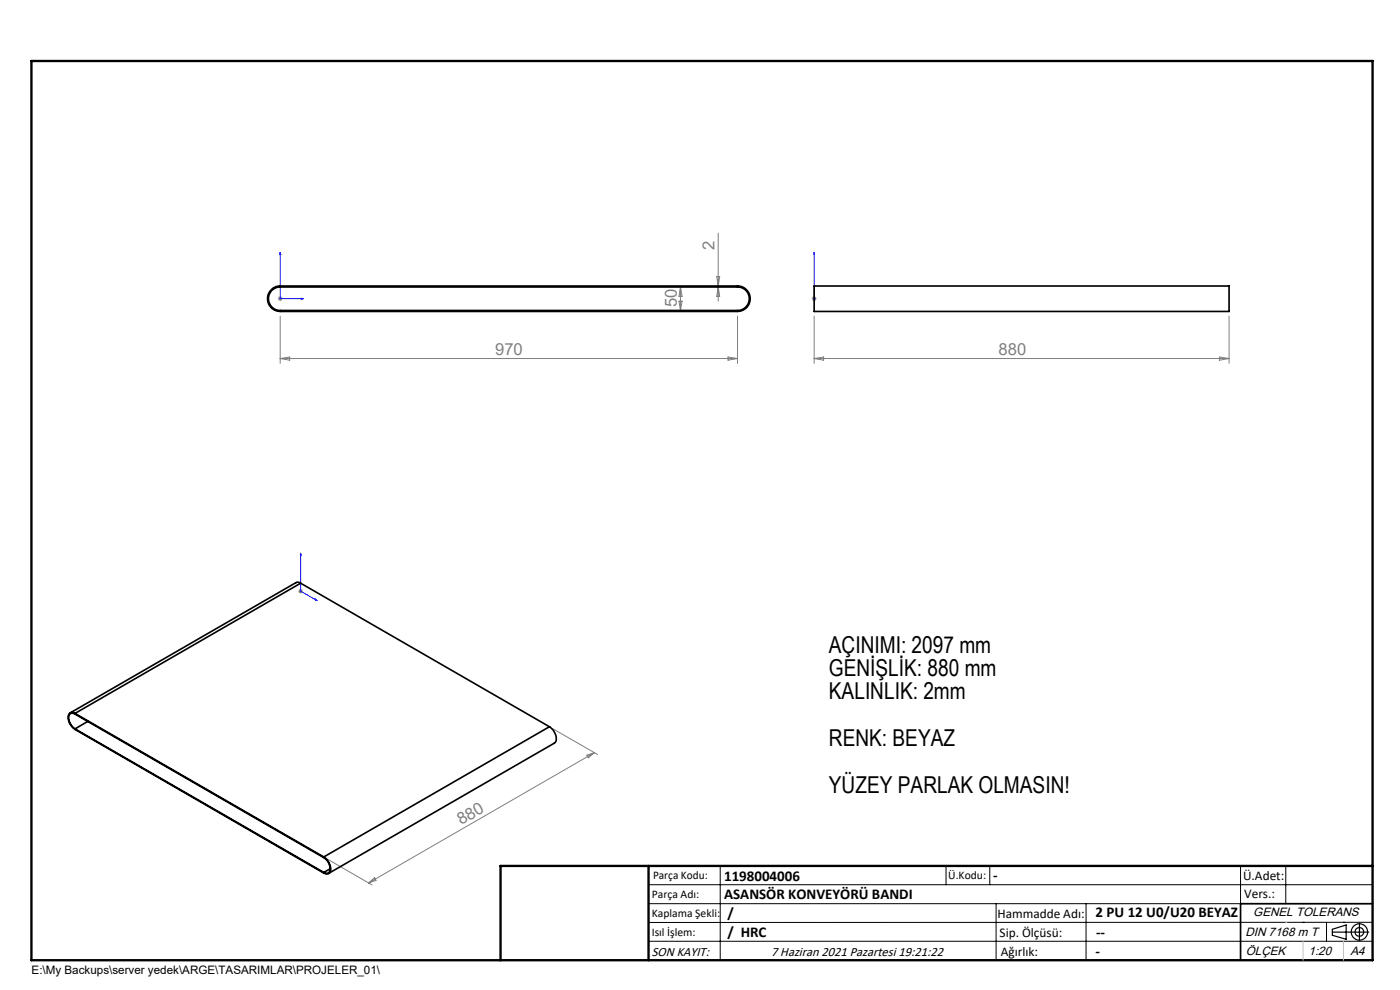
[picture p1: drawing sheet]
<svg xmlns="http://www.w3.org/2000/svg" width="297mm" height="210mm" viewBox="0 0 297 210" stroke-linecap="round" stroke-linejoin="round" font-family="sans-serif">
<g fill="none" stroke="#000" stroke-width=".25">
<path d="M282.6 197.7h7.8M282.6 197.1l3-.9v3l-3-.8zM288.4 195.8v3.8M106.2 203.7h185"/>
<circle cx="288.4" cy="197.7" r="1.74"/>
<circle cx="288.4" cy="197.7" r=".93"/>
</g>
<path d="M59.4 53.5l.2 .5h-.3zM59.4 53.5v9.9h5M172.7 53.5v.5v-.5M172.7 53.5v9.9M63.9 63.2l.5 .2-.5 .1zM172.7 63.2v.3zM172.7 63.4h.1M63.8 117.3l.1 .5-.2-.1zM63.8 117.3v8.1l3.5 2M66.9 127.1l.4 .3-.4-.1z" fill="none" stroke="#00f" stroke-width=".21"/>
<g fill="none" stroke="#808080" stroke-width=".21">
<path d="M152 58.7h.7l-.3 2zM152.4 49.5v14.4M58.9 63.4h1M59.1 63l.7 .7M59.4 62.9v1M59.4 67.1v10M59.4 76.1h97.1M59.4 76.1l2.1-.4v.7zM59.8 63l-.7 .7M144 63.9h.7l-.3 2zM144.4 60.9l.3 2h-.7zM144.4 60.9v5"/>
<path d="M152.4 60.9l.3 2h-.7zM154.4 75.7l2.1 .4-2.1 .3zM156.5 67.1v10M172.2 63.4h1M172.4 63l.7 .7M172.7 67.1v10M172.7 76.1h88M172.7 76.1l2-.4v.7zM172.7 62.9v1M173.1 63l-.7 .7M258.7 75.7l2 .4-2 .3zM260.7 67.1v10"/>
<path d="M63.3 125.4h1M63.4 125.1l.7 .7M63.8 124.9v1M64.1 125.1l-.7 .7M117.3 154.6l9.5 5.4M126.1 159.7l-47.9 27.6M124.5 160.2l1.6-.5-1.3 1.1zM69.4 182.2l9.5 5.5M78.2 187.3l1.2-1.1 .4 .6z"/>
</g>
<g fill="none" stroke="#000" stroke-width=".21">
<path d="M137.6 187.7h153.6M137.6 191.7h153.6M137.6 199.7h153.6M152.8 183.7v20M200.7 183.7v4M210 183.7v4M211.3 191.7v12M230.4 191.7v12M263.2 183.7v20M272.8 183.7v8M276.4 195.6h.1M281.4 195.6v4.1"/>
<path d="M285 195.6h.1M291.2 195.6l-153.6 .1"/>
</g>
<path d="M291.2 191.7h-28v12" fill="none" stroke="#000" stroke-width=".35"/>
<path d="M6.7 12.9h284.5v190.8h-284.5zM137.6 183.7v20M291.2 183.7h-185v20" fill="none" stroke="#000" stroke-width=".5"/>
<path d="M276.4 199.7v4M285 199.7v4" fill="none" stroke="#c0c0c0" stroke-width=".21"/>
<path d="M272.8 195.6h.1" fill="none" stroke="#c0c0c0" stroke-width=".25"/>
<g fill="#00f">
<path d="M66.9 127.1l.4 .3-.4-.1zM63.8 117.3l.1 .5-.2-.1z"/>
<path d="M63.9 63.2l.5 .2-.5 .1zM59.4 53.5l.2 .5h-.3z"/>
<path d="M172.7 63.2v.3zM172.7 53.5v.5z"/>
</g>
<g fill="none" stroke="#000" stroke-width=".35">
<path d="M57.5 61.5l.5-.4 1.1-.4h97.4a2.7 2.7 0 0 1 2.6 2.7 2.7 2.7 0 0 1-2.6 2.7h-97.1a2.69 2.69 0 0 1-2.4-1.7 2.69 2.69 0 0 1 .5-2.9zM57.8 61.5l.8-.5 .6-.1h97.3a2.49 2.49 0 0 1 2.5 2.5 2.49 2.49 0 0 1-2.5 2.5h-97.1a2.5 2.5 0 0 1-2.3-1.7 2.5 2.5 0 0 1 .7-2.7zM172.7 60.7h88v5.4h-88zM63.8 123.7l-.5-.2-.5 .1-47.9 27.6M63.8 123.7l-47.9 27.6M63.8 123.7l52.8 30.5M15.9 154.6a2.48 2.48 0 0 1-1.1-3.1 .75 .75 0 0 1 1.1 0l52.8 30.4a2.55 2.55 0 0 1 1.1 3.1 .9 .9 0 0 1-1.1 .1M15.9 151.3a.96 .96 0 0 0-1.2 0 .96 .96 0 0 0-.2 1.2l.4 1.1 1 1.1 52.8 30.5a1.01 1.01 0 0 0 1.2-.1 1.01 1.01 0 0 0 .2-1.3l-.5-1.1-.9-.9M15.9 154.6l52.8 30.5M15.9 151.3l52.8 30.5M18.6 153l-2.7 1.6M116.6 154.2a2.82 2.82 0 0 1 1.2 3.2l-48.1 27.9"/>
<path d="M116.6 154.2l-47.9 27.6M70.1 184.3l-1.4 .8"/>
</g>
<g font-size="4.9">
<text x="175.9" y="138.5">AÇINIMI: 2097 mm</text>
<text x="175.9" y="143.4">GENİŞLİK: 880 mm</text>
<text x="175.9" y="148.4">KALINLIK: 2mm</text>
<text x="175.9" y="158.3">RENK: BEYAZ</text>
<text x="175.9" y="168.1">YÜZEY PARLAK OLMASIN!</text>
</g>
<g font-size="3.5" fill="#808080">
<text x="151.6" y="52.9" transform="rotate(-90 151.6 52.9)">2</text>
<text x="143.6" y="65.1" transform="rotate(-90 143.6 65.1)">50</text>
<text x="105" y="75.3">970</text>
<text x="211.8" y="75.3">880</text>
<text x="97.8" y="175" transform="rotate(-30 97.8 175)">880</text>
</g>
<g font-size="3.2">
<text x="153.6" y="186.8">1198004006</text>
<text x="153.6" y="190.8">ASANSÖR KONVEYÖRÜ BANDI</text>
<text x="210.7" y="186.6">-</text>
<text x="154.3" y="194.8">/</text>
<text x="232.4" y="194.5">2 PU 12 U0/U20 BEYAZ</text>
<text x="154.3" y="198.8">/ HRC</text>
<text x="232.4" y="202.8">-</text>
<text x="232.5" y="198.8">--</text>
</g>
<g font-size="2.8">
<text x="263.7" y="186.7">Ü.Adet:</text>
<text x="263.9" y="190.5">Vers.:</text>
<text x="211.6" y="194.8">Hammadde Adı:</text>
<text x="138.3" y="202.8">SON KAYIT:</text>
<text x="163.6" y="202.8">7 Haziran 2021 Pazartesi 19:21:22</text>
<text x="212.1" y="198.7">Sip. Ölçüsü:</text>
<text x="212.3" y="202.7">Ağırlık:</text>
</g>
<g font-size="2.6">
<text x="265.9" y="194.4">GENEL TOLERANS</text>
<text x="264.2" y="198.5">DIN 7168 m T</text>
<text x="264.3" y="202.6">ÖLÇEK</text>
<text x="277.6" y="202.6">1:20</text>
<text x="286.5" y="202.6">A4</text>
</g>
<g font-size="2.5">
<text x="138.3" y="190.5">Parça Adı:</text>
<text x="138.5" y="186.5">Parça Kodu:</text>
<text x="201.2" y="186.5">Ü.Kodu:</text>
<text x="138.3" y="194.5">Kaplama Şekli:</text>
<text x="138.3" y="198.6">Isıl İşlem:</text>
<text x="6.7" y="206.7">E:\My Backups\server yedek\ARGE\TASARIMLAR\PROJELER_01\</text>
</g>
</svg>
